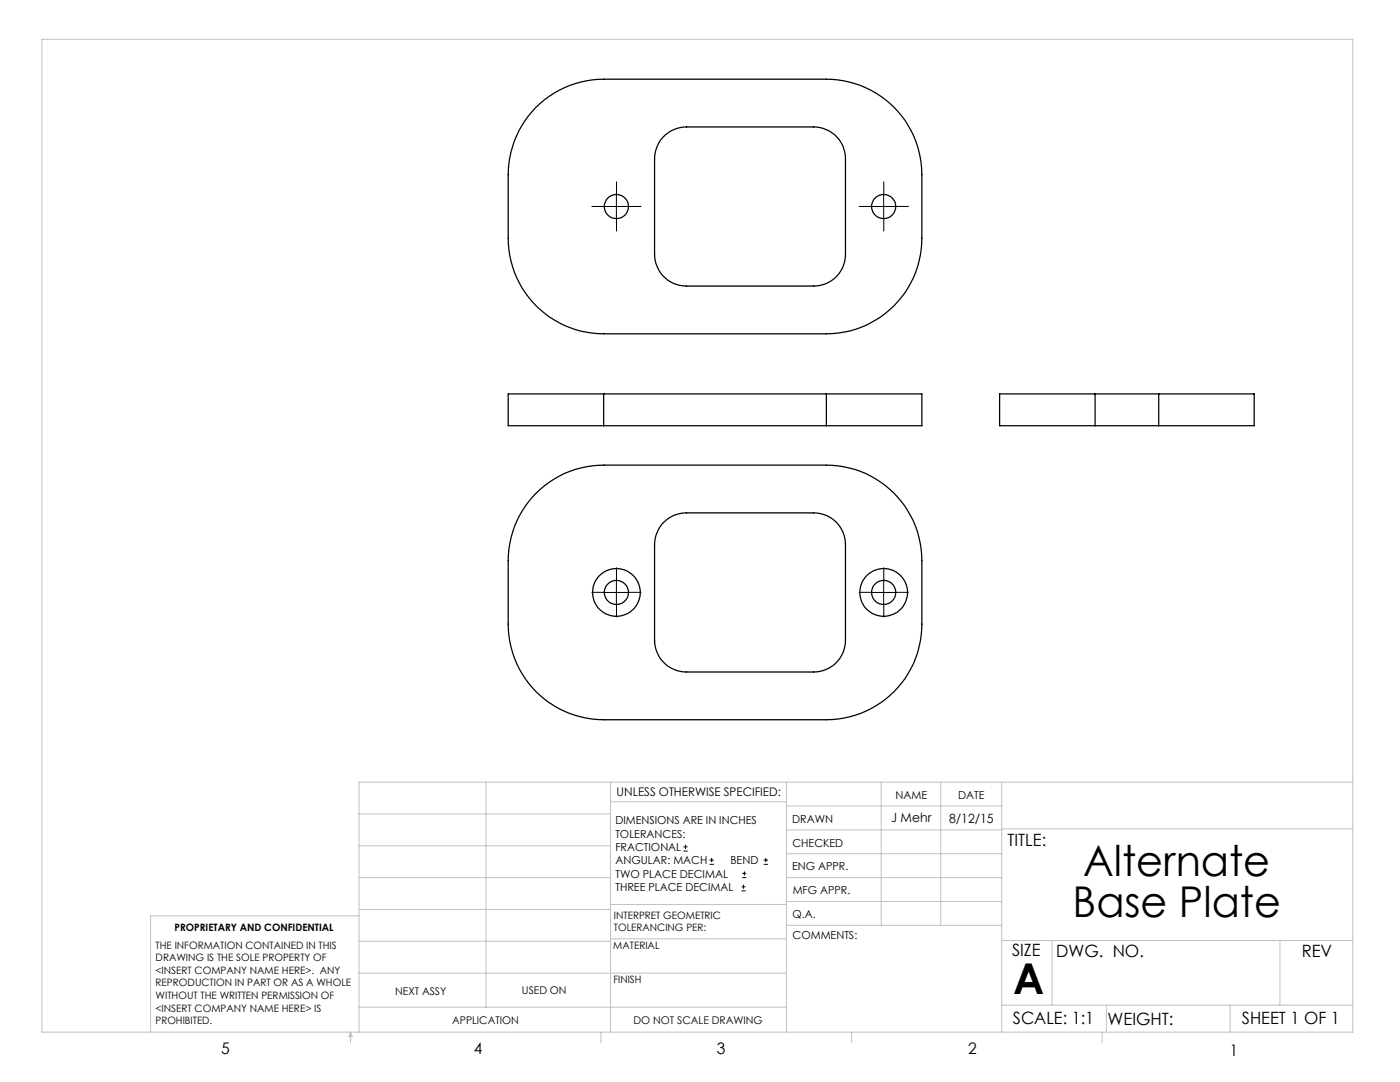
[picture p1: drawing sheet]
<svg xmlns="http://www.w3.org/2000/svg" width="279mm" height="216mm" viewBox="0 0 279 216" stroke-linecap="round" stroke-linejoin="round" font-family="sans-serif">
<g fill="none" stroke="#000" stroke-width=".2">
<path d="M123 38.7v5M176.4 38.7v5M120.5 41.2h5M173.8 41.2h5.1M120.5 118.2h5M123 115.7v5M173.8 118.2h5.1M176.4 115.7v5M136.4 169.8h.8M136.4 169h.8M136.8 168.6v.8M141.6 172.5h.9"/>
<path d="M141.6 171.6h.9M142 171.2v.8M148 177.8h.8M148 177h.8M148.1 175.1h.8M148.1 174.3h.8M148.4 176.5v.8M148.6 173.9v.8M152.4 172.5h.8M152.4 171.6h.8M152.8 171.2v.8"/>
</g>
<g fill="none" stroke="#000" stroke-width=".2" stroke-dasharray="15.2 1.3 1.3 1.3">
<path d="M123 38.7v-2.4M176.4 38.7v-2.4M120.5 41.2h-2.4M123 43.7v2.4M125.5 41.2h2.4M173.9 41.2h-2.4M176.4 43.7v2.4M178.9 41.2h2.4M120.5 118.2h-2.4M123 115.7v-2.4M125.5 118.2h2.4M173.9 118.2h-2.4"/>
<path d="M176.4 115.7v-2.4M178.9 118.2h2.4M123 120.7v2.4M176.4 120.7v2.4"/>
</g>
<g fill="none" stroke="#c0c0c0" stroke-width=".2">
<path d="M8.4 7.8h261.6v198.2h-261.6zM97 156.1v44.9M121.8 156.1v49.9M121.8 160h35.2M157 156.1v49.9M175.9 156.1v28.5M187.7 156.1v28.5M199.9 156.1v49.9M270 156.1h-198.4v49.9M71.6 175.1h50.2M71.6 168.8h50.2M71.6 162.4h50.2"/>
<path d="M157 170.4h42.9M157 165.6h42.9M157 160.8h42.9M157 175.1h42.9M157 179.9h42.9M199.9 165.4h70.1M71.6 194.2h85.4M71.6 187.8h50.2M71.6 181.5h50.2M71.6 182.7h-41.5v23.3M121.8 187.3h35.2M121.8 180.5h35.2"/>
<path d="M157 184.6h42.9M199.9 187.7h70.1M210 187.7v12.9M255.4 187.7v12.9M70 206v2.1M70 206l.3 .8h-.7zM71.6 201h85.4M119.9 206v2.1M170 206v2.1M199.9 200.6h70.1M220 206v2.1M220.8 200.6v5.4"/>
<path d="M245.5 200.6v5.4"/>
</g>
<g fill="none" stroke="#000" stroke-width=".25">
<path d="M107 21.4a19.2 19.2 0 0 1 13.5-5.6h44.4a19 19 0 0 1 19.1 19.1v12.7a19 19 0 0 1-19.1 19h-44.4a19 19 0 0 1-19.1-19v-12.7a19.1 19.1 0 0 1 5.6-13.5zM132.8 27l1.6-1.1 1.9-.5 26.1-.1a6.3 6.3 0 0 1 6.3 6.4v19a6.3 6.3 0 0 1-6.3 6.4h-25.4a6.4 6.4 0 0 1-6.4-6.4v-19a6.5 6.5 0 0 1 2.2-4.7zM120.5 78.6h-19.1v6.3h19.1M120.5 78.6v6.3M120.5 78.6h44.4M164.9 78.6h19.1v6.3h-19.1M164.9 78.6v6.3M218.5 78.6h-19v6.3h19M218.5 78.6h12.7M218.5 78.6v6.3M231.2 78.6h19.1v6.3h-19.1M231.2 78.6v6.3"/>
<path d="M107 98.4a18.8 18.8 0 0 1 13.5-5.6h44.4a19 19 0 0 1 19.1 19.1v12.7a19 19 0 0 1-19.1 19h-44.4a19 19 0 0 1-19.1-19v-12.7a19 19 0 0 1 5.6-13.5zM120.5 84.9h44.4M218.5 84.9h12.7M132.3 104.4a6.3 6.3 0 0 1 4.7-2.1h25.4a6.3 6.3 0 0 1 6.3 6.4v19a6.4 6.4 0 0 1-6.3 6.4h-25.4a6.4 6.4 0 0 1-6.4-6.4l.1-19.7 .5-1.9z"/>
<circle cx="123" cy="41.2" r="2.41"/>
<circle cx="176.4" cy="41.2" r="2.41"/>
<circle cx="123" cy="118.2" r="2.41"/>
<circle cx="123" cy="118.2" r="4.8"/>
<circle cx="176.4" cy="118.2" r="2.41"/>
<circle cx="176.4" cy="118.2" r="4.8"/>
</g>
<g font-size="8.5">
<text x="216.2" y="174.9">Alternate</text>
<text x="214.1" y="183">Base Plate</text>
<text x="202.2" y="198.3">A</text>
</g>
<g font-size="3.4">
<text x="201.1" y="168.8">TITLE:</text>
<text x="202" y="190.8">SIZE</text>
<text x="210.8" y="190.9">DWG. NO.</text>
<text x="259.8" y="191">REV</text>
<text x="202.1" y="204.4">SCALE: 1:1</text>
<text x="221" y="204.5">WEIGHT:</text>
<text x="247.8" y="204.4">SHEET 1 OF 1</text>
</g>
<g font-size="3.2">
<text x="44.2" y="210.4">5</text>
<text x="94.6" y="210.3">4</text>
<text x="143.1" y="210.4">3</text>
<text x="193.2" y="210.3">2</text>
<text x="245.4" y="210.6">1</text>
</g>
<g font-size="2.5">
<text x="177.8" y="164.1">J Mehr</text>
<text x="189.4" y="164.2">8/12/15</text>
</g>
<text font-size="2.4" x="123.1" y="158.9">UNLESS OTHERWISE SPECIFIED:</text>
<g font-size="2.2">
<text x="178.7" y="159.4">NAME</text>
<text x="191.2" y="159.4">DATE</text>
<text x="122.8" y="164.5">DIMENSIONS ARE IN INCHES</text>
<text x="122.8" y="167.1">TOLERANCES:</text>
<text x="158.1" y="164.2">DRAWN</text>
<text x="122.8" y="169.8">FRACTIONAL</text>
<text x="122.8" y="172.5">ANGULAR: MACH</text>
<text x="145.8" y="172.5">BEND</text>
<text x="158.1" y="173.7">ENG APPR.</text>
<text x="158.2" y="169.1">CHECKED</text>
<text x="122.8" y="175.1">TWO PLACE DECIMAL</text>
<text x="122.8" y="177.8">THREE PLACE DECIMAL</text>
<text x="158.2" y="178.4">MFG APPR.</text>
<text x="158.2" y="183.2">Q.A.</text>
<text x="158.2" y="187.4">COMMENTS:</text>
</g>
<g font-size="2.1">
<text x="78.8" y="198.5">NEXT ASSY</text>
<text x="104.2" y="198.4">USED ON</text>
<text x="90.2" y="204.3">APPLICATION</text>
<text x="126.4" y="204.3">DO NOT SCALE DRAWING</text>
</g>
<g font-size="2">
<text x="34.8" y="185.7">PROPRIETARY AND CONFIDENTIAL</text>
<text x="122.5" y="183.3">INTERPRET GEOMETRIC</text>
<text x="122.5" y="185.9">TOLERANCING PER:</text>
<text x="31.1" y="189.3">THE INFORMATION CONTAINED IN THIS</text>
<text x="31.1" y="191.8">DRAWING IS THE SOLE PROPERTY OF</text>
<text x="122.4" y="189.4">MATERIAL</text>
<text x="31.1" y="194.3">&lt;INSERT COMPANY NAME HERE&gt;. ANY</text>
<text x="31.1" y="196.8">REPRODUCTION IN PART OR AS A WHOLE</text>
<text x="122.4" y="196.2">FINISH</text>
<text x="31.1" y="199.4">WITHOUT THE WRITTEN PERMISSION OF</text>
<text x="31.1" y="201.9">&lt;INSERT COMPANY NAME HERE&gt; IS</text>
<text x="31.1" y="204.4">PROHIBITED.</text>
</g>
</svg>
